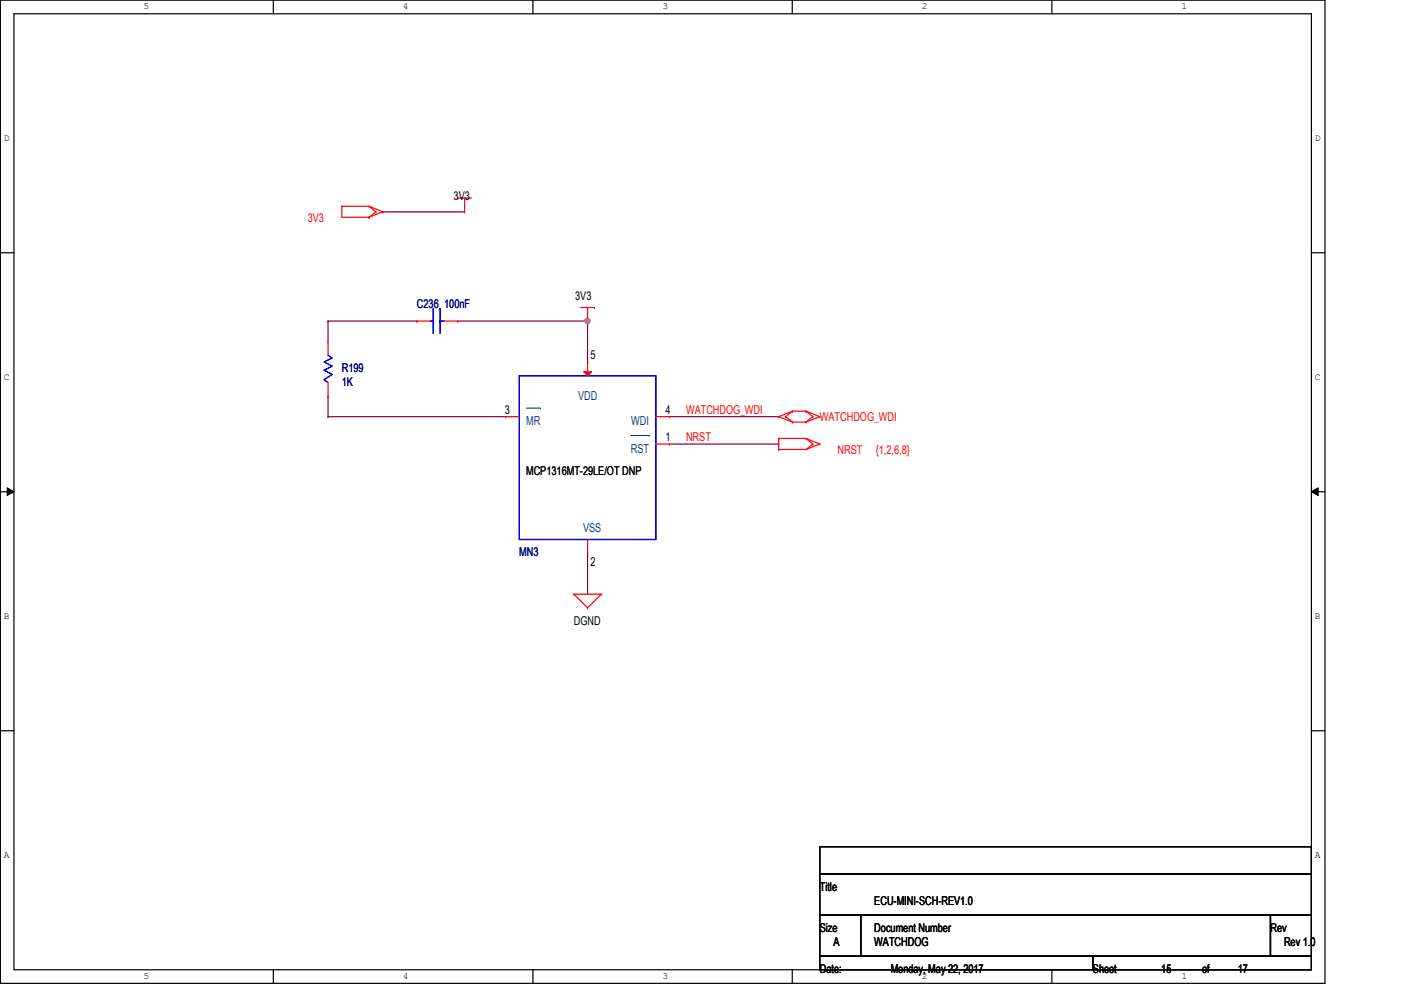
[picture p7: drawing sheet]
<svg xmlns="http://www.w3.org/2000/svg" width="297mm" height="210mm" viewBox="0 0 297 210" stroke-linecap="round" stroke-linejoin="round" font-family="sans-serif">
<path d="M.1 0h280.8v208.5h-280.8zM3 2.9h275v202.7h-275z" fill="none" stroke="#000" stroke-width=".25"/>
<g fill="#fff">
<path d="M30.4 .3h1.3v2.3h-1.3z"/>
<path d="M30.4 205.9h1.3v2.3h-1.3z"/>
</g>
<path d="M58 0v2.9M58 205.6v2.9" fill="none" stroke="#000" stroke-width=".25"/>
<g fill="#fff">
<path d="M85.4 .3h1.3v2.3h-1.3z"/>
<path d="M85.4 205.9h1.3v2.3h-1.3z"/>
</g>
<path d="M113 0v2.9M113 205.6v2.9" fill="none" stroke="#000" stroke-width=".25"/>
<g fill="#fff">
<path d="M140.5 .3h1.2v2.3h-1.2z"/>
<path d="M140.5 205.9h1.2v2.3h-1.2z"/>
</g>
<path d="M168 0v2.9M168 205.6v2.9" fill="none" stroke="#000" stroke-width=".25"/>
<g fill="#fff">
<path d="M195.4 .3h1.3v2.3h-1.3z"/>
<path d="M195.4 205.9h1.3v2.3h-1.3z"/>
</g>
<path d="M223 0v2.9M223 205.6v2.9" fill="none" stroke="#000" stroke-width=".25"/>
<g fill="#fff">
<path d="M250.5 .3h1.3v2.3h-1.3z"/>
<path d="M250.5 205.9h1.3v2.3h-1.3z"/>
<path d="M.8 28.2h1.3v2.3h-1.3z"/>
<path d="M278.8 28.2h1.2v2.3h-1.2z"/>
<path d="M.8 78.9h1.3v2.3h-1.3z"/>
<path d="M278.8 78.9h1.2v2.3h-1.2z"/>
</g>
<path d="M.1 53.6h2.9M278 53.6h2.9" fill="none" stroke="#000" stroke-width=".25"/>
<g fill="#fff">
<path d="M.8 129.6h1.3v2.2h-1.3z"/>
<path d="M278.8 129.6h1.2v2.2h-1.2z"/>
</g>
<path d="M.1 104.3h2.9M278 104.3h2.9" fill="none" stroke="#000" stroke-width=".25"/>
<path d="M1.5 103.4l1.5 .9-1.5 .8zM278 104.3l1.5-.9v1.7z" fill="#000"/>
<path d="M1.5 103.4l1.5 .9-1.5 .8zM278 104.3l1.5-.9v1.7z" fill="none" stroke="#000" stroke-width=".21"/>
<g fill="#fff">
<path d="M.8 180.3h1.3v2.2h-1.3z"/>
<path d="M278.7 180.3h1.4v2.2h-1.4z"/>
</g>
<path d="M.1 154.9h2.9M278 154.9h2.9" fill="none" stroke="#000" stroke-width=".25"/>
<path d="M81.1 44.9h.1M81.1 44.9h17.4M69.6 68.1h.1M69.6 68.1h18.8M69.6 68.1v4.3M88.4 68.1h.1M97.1 68.1h.1M97.1 68.1h27.5v8.7M124.6 76.8h.1M69.6 88.3h37.6M107.2 88.3h.1" fill="none" stroke="#800040" stroke-width=".25"/>
<circle cx="124.5" cy="68" r=".56" fill="#f0f"/>
<circle cx="124.5" cy="68" r=".56" fill="none" stroke="#f0f" stroke-width=".25"/>
<path d="M69.6 88.3h.1M69.6 84v4.3M141.9 88.3h23.2M141.9 94.1h23.2M165.1 88.3h.1M165.1 94.1h.1M124.6 117.3h.1M124.6 117.3v8.7" fill="none" stroke="#800040" stroke-width=".25"/>
<g fill="none" stroke="#f00" stroke-width=".25">
<path d="M72.5 43.7h.1M72.5 43.7v2.4h5.7M72.5 43.7h5.7M78.2 46.1h.1M78.2 43.7h.1M78.2 43.7l2.9 1.2M78.2 43.7l1.5 1.2M79.7 44.9h.1M79.7 44.9l-1.5 1.2M81.1 44.9h.1M81.1 44.9l-2.9 1.2M97.1 42h.1"/>
<path d="M97.1 42h2.8M98.5 44.9h.1M98.5 42v2.9M69.6 72.4h.1M69.6 72.4v2.9M88.4 68.1h.1M88.4 68.1h2.9M94.2 68.1h2.9M97.1 68.1h.1M123.1 65.2h2.9M124.6 68.1h.1M124.6 65.2v2.9"/>
<path d="M126 65.2h.1M69.6 84h.1M69.6 81.1v2.9M139.1 94.1h2.8M141.9 94.1h.1M165.1 88.3h.1M165.1 95.3h.1M165.1 93h.1M165.1 88.3l2.9 1.2M165.1 95.3h5.8M165.1 93h5.8M165.1 93v2.3"/>
<path d="M166.6 88.3h.1M166.6 88.3l1.4 1.2M168 89.5h.1M168 87.2h.1M168 87.2h2.9M168 89.5h2.9M168 87.2l-2.9 1.1M168 87.2l-1.4 1.1M170.9 87.2h.1M170.9 89.5h.1M170.9 93h.1M170.9 87.2l2.9 1.1"/>
<path d="M170.9 87.2l1.4 1.1M170.9 93l2.9 1.1M170.9 93l1.4 1.1M172.3 88.3h.1M172.3 94.1h.1M172.3 88.3l-1.4 1.2M172.3 94.1l-1.4 1.2M173.8 88.3h.1M173.8 94.1h.1M173.8 88.3l-2.9 1.2M173.8 94.1l-2.9 1.2M121.7 126h.1"/>
<path d="M121.7 126h5.8M121.7 126l2.9 2.9M124.6 128.9h.1M127.5 126h.1M127.5 126l-2.9 2.9"/>
</g>
<path d="M173.8 179.5h104.2v5.8h-104.2zM173.8 185.3h104.2v8.7h-104.2zM173.8 194h8.7v8.7h-8.7zM182.5 194h86.9v8.7h-86.9zM269.4 194h8.6v8.7h-8.6zM173.8 202.7h57.9v2.9h-57.9zM231.7 202.7h46.3v2.9h-46.3z" fill="none" stroke="#000" stroke-width=".25"/>
<path d="M69.6 75.3l.8 .6-1.7 .9 1.7 .8-1.7 .9 1.7 .9-1.7 1.1 .9 .6M91.3 68.1h.6M91.9 68.1h.1M91.9 65.4h.1M91.9 65.4v5.3M93.3 65.4h.1M93.3 68.1h.1M93.3 68.1h.9M93.3 65.4v5.3M110.1 79.7h29v34.7h-29z" fill="none" stroke="#00f" stroke-width=".25"/>
<path d="M133.7 92.3h3.9M137.6 92.3h.1" fill="none" stroke="#004080" stroke-width=".21"/>
<path d="M123.7 78.8h1.7l-.8 .9z" fill="#f00"/>
<path d="M123.7 78.8h1.7l-.8 .9zM124.6 76.8h.1M124.6 76.8v2.9M107.2 88.3h.1M107.2 88.3h2.9M139.1 88.3h2.8M141.9 88.3h.1M124.6 117.3h.1M124.6 114.4v2.9" fill="none" stroke="#f00" stroke-width=".25"/>
<path d="M111.5 86.5h3.1M114.6 86.5h.1" fill="none" stroke="#004080" stroke-width=".21"/>
<circle cx="124.5" cy="68" r=".56" fill="#f0f"/>
<circle cx="124.5" cy="68" r=".56" fill="none" stroke="#f0f" stroke-width=".25"/>
<g font-size="2.6" fill="#f00">
<text x="65.2" y="47.1">3V3</text>
<text x="145.5" y="87.8">WATCHDOG_WDI</text>
<text x="173.8" y="89.3">WATCHDOG_WDI</text>
<text x="145.5" y="93.6">NRST</text>
<text x="177.6" y="96.3">NRST</text>
<text x="185.7" y="96.3">{1,2,6,8}</text>
</g>
<g font-size="2.6">
<text x="96.2" y="42.4">3V3</text>
<text x="122" y="63.5">3V3</text>
<text x="125.2" y="76.2">5</text>
<text x="107" y="87.7">3</text>
<text x="141.1" y="87.7">4</text>
<text x="141.1" y="93.5">1</text>
<text x="111.5" y="100.6">MCP1316MT-29LE/OT DNP</text>
<text x="125.2" y="120.1">2</text>
<text x="121.7" y="132.5">DGND</text>
<text x="173.8" y="188.9">Title</text>
<text x="185.4" y="191.9">ECU-MINI-SCH-REV1.0</text>
<text x="173.8" y="197.6">Size</text>
<text x="185.4" y="197.6">Document Number</text>
<text x="269.4" y="197.6">Rev</text>
<text x="176.7" y="200.5">A</text>
<text x="185.4" y="200.5">WATCHDOG</text>
<text x="272.2" y="200.5">Rev 1.0</text>
<text x="173.8" y="206.3">Date:</text>
<text x="188.8" y="206.3">Monday, May 22, 2017</text>
<text x="231.7" y="206.3">Sheet</text>
<text x="246.2" y="206.3">15</text>
<text x="254.9" y="206.3">of</text>
<text x="262.4" y="206.3">17</text>
</g>
<g font-size="2.6" fill="#000080">
<text x="88.4" y="65.3">C236 100nF</text>
<text x="72.5" y="78.9">R199</text>
<text x="72.5" y="81.8">1K</text>
<text x="110.1" y="118">MN3</text>
</g>
<g font-size="2.6" fill="#004080">
<text x="122.6" y="84.8">VDD</text>
<text x="111.5" y="90.2">MR</text>
<text x="133.7" y="96">RST</text>
<text x="133.9" y="90.2">WDI</text>
<text x="123.6" y="112.9">VSS</text>
</g>
<g font-size="2.1">
<text x="30.4" y="2">5</text>
<text x="85.4" y="2">4</text>
<text x="140.5" y="2">3</text>
<text x="195.4" y="2">2</text>
<text x="250.5" y="2">1</text>
<text x=".8" y="29.9">D</text>
<text x="278.8" y="29.9">D</text>
<text x=".8" y="80.6">C</text>
<text x="278.8" y="80.6">C</text>
<text x=".8" y="131.2">B</text>
<text x="278.8" y="131.2">B</text>
<text x=".8" y="181.9">A</text>
<text x="278.8" y="181.9">A</text>
<text x="30.4" y="207.6">5</text>
<text x="85.4" y="207.6">4</text>
<text x="140.5" y="207.6">3</text>
<text x="195.4" y="207.6">2</text>
<text x="250.5" y="207.6">1</text>
</g>
</svg>
